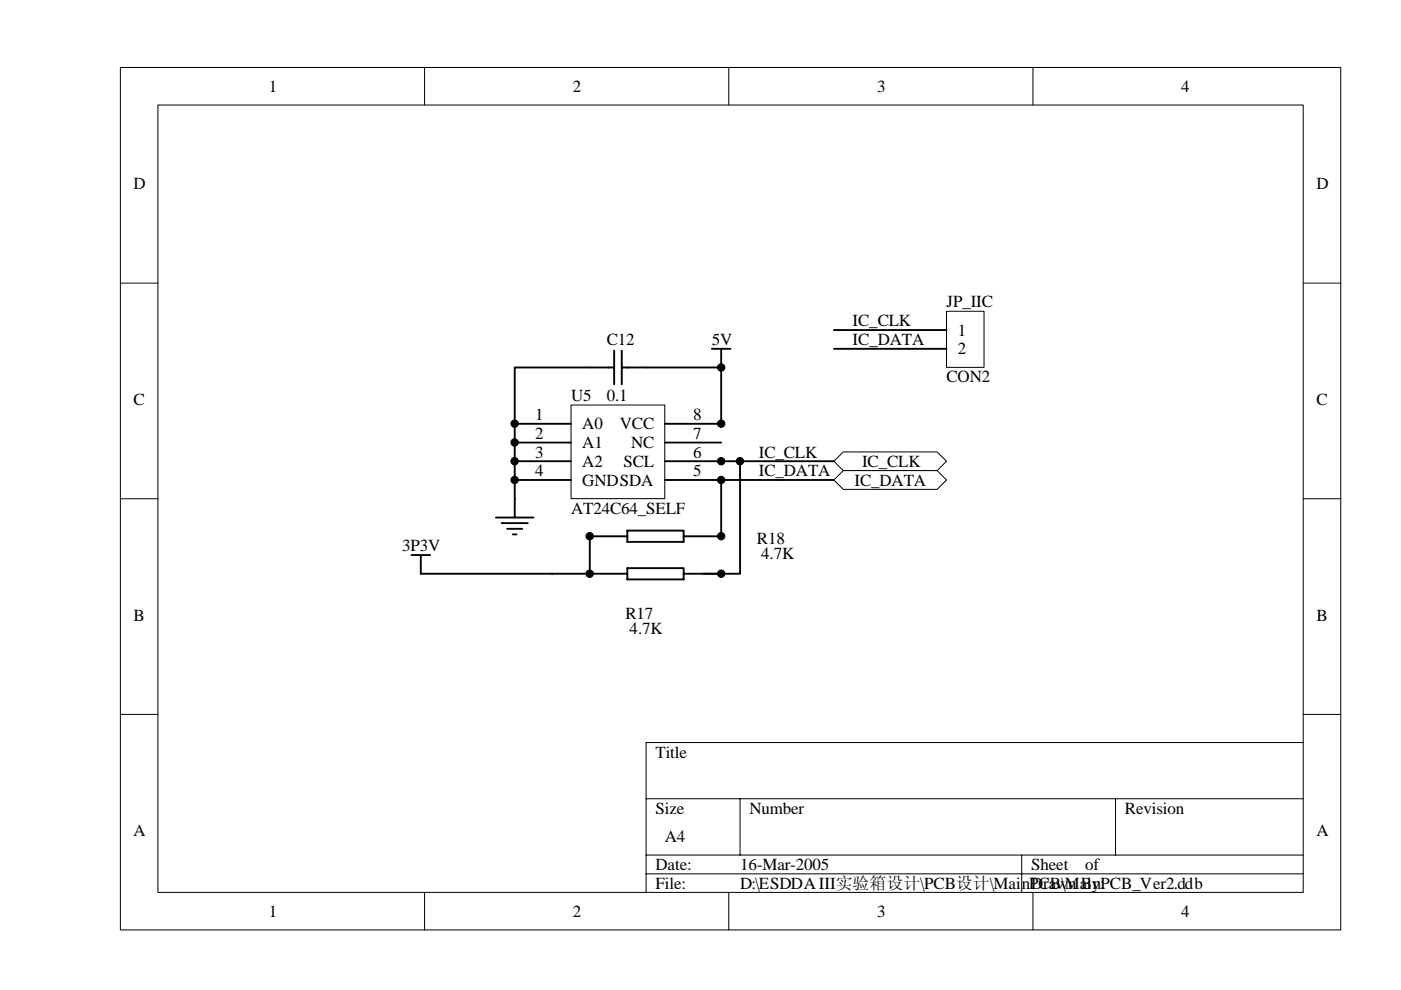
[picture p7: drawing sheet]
<svg xmlns="http://www.w3.org/2000/svg" width="297mm" height="210mm" viewBox="0 0 297 210" stroke-linecap="round" stroke-linejoin="round" font-family="sans-serif">
<g fill="none" stroke="#000" stroke-width=".21">
<path d="M25.5 14.3h258.8v182.9h-258.8zM90 14.3v8M154.5 14.3v8M219 14.3v8M33.5 22.3h242.8v166.9h-242.8zM25.5 60h8M276.3 60h8M25.5 105.7h8M276.3 105.7h8M25.5 151.5h8M276.3 151.5h8M276.3 157.4h-139.3v31.8"/>
<path d="M137 169.4h139.3M156.9 169.4v11.9M236.5 169.4v11.9M90 189.2v8M137 181.3h139.3M137 185.3h139.3M154.5 189.2v8M216.6 181.3v7.9M219 189.2v8"/>
</g>
<path d="M121.1 85.9h19.8v19.8h-19.8z" fill="#fff"/>
<path d="M121.1 85.9h19.8v19.8h-19.8z" fill="none" stroke="#000" stroke-width=".21"/>
<g fill="none" stroke="#000" stroke-width=".4">
<path d="M150.9 74h4M152.9 74v15.9h-11.9M109.1 93.8h12M109.1 97.8h12M121.1 89.9h-12v19.8M141 93.8h11.9M141 97.8h35.8M156.9 97.8v23.8h-8M87.2 117.7h4M89.2 117.7v3.9h43.8M105.1 109.7h8M106.3 110.9h5.6"/>
<path d="M107.5 112.1h3.2M108.7 113.3h.8M109.1 101.8h12M133 112.5h11.9v2.4h-11.9zM133 113.7h-8v7.9M141 101.8h35.8M152.9 101.8v11.9h-8M133 120.5h11.9v2.4h-11.9zM144.9 121.6h8"/>
</g>
<g fill="#000" stroke="#000" stroke-width=".21">
<circle cx="152.9" cy="97.8" r=".78"/>
<circle cx="152.9" cy="89.8" r=".78"/>
<circle cx="125" cy="113.7" r=".78"/>
<circle cx="152.9" cy="113.7" r=".78"/>
<circle cx="152.9" cy="101.8" r=".78"/>
<circle cx="125" cy="121.6" r=".78"/>
</g>
<g fill="#fff" stroke="#000" stroke-width=".21">
<path d="M176.8 97.8l2-2h19.9l2 2-2 2h-19.9z" fill-rule="evenodd"/>
<path d="M178.8 99.8h19.9l2 2-2 2h-19.9l-2-2z" fill-rule="evenodd"/>
</g>
<path d="M200.7 66h7.9v11.9h-7.9z" fill="#fff"/>
<path d="M200.7 66h7.9v11.9h-7.9z" fill="none" stroke="#000" stroke-width=".21"/>
<path d="M130.2 77.9h-21.1v12M130.2 74.3v7.2M131.8 77.9h21.1M131.8 74.3v7.2M176.8 70h23.9M176.8 74h23.9" fill="none" stroke="#000" stroke-width=".4"/>
<g fill="#000" stroke="#000" stroke-width=".21">
<circle cx="152.9" cy="77.9" r=".78"/>
<circle cx="109.1" cy="93.8" r=".78"/>
<circle cx="109.1" cy="97.8" r=".78"/>
<circle cx="109.1" cy="89.8" r=".78"/>
<circle cx="156.9" cy="97.8" r=".78"/>
<circle cx="109.1" cy="101.8" r=".78"/>
<circle cx="152.9" cy="121.6" r=".78"/>
</g>
<g font-size="3.6">
<text x="57" y="19.5">1</text>
<text x="121.5" y="19.5">2</text>
<text x="186" y="19.5">3</text>
<text x="250.4" y="19.5">4</text>
<text x="28.3" y="40.2">D</text>
<text x="279.1" y="40.2">D</text>
<text x="200.7" y="65.2">JP_IIC</text>
<text x="180.8" y="69.2">IC_CLK</text>
<text x="203.1" y="71.2">1</text>
<text x="128.6" y="73.2">C12</text>
<text x="150.9" y="73.2">5V</text>
<text x="180.8" y="73.2">IC_DATA</text>
<text x="203.1" y="75.1">2</text>
<text x="200.7" y="81.1">CON2</text>
<text x="28.3" y="85.9">C</text>
<text x="113.5" y="89">1</text>
<text x="121.1" y="85.1">U5</text>
<text x="128.6" y="85.1">0.1</text>
<text x="146.9" y="89">8</text>
<text x="279.1" y="85.9">C</text>
<text x="113.5" y="93">2</text>
<text x="123.5" y="91">A0</text>
<text x="123.5" y="95">A1</text>
<text x="131.4" y="91">VCC</text>
<text x="133.8" y="95">NC</text>
<text x="146.9" y="93">7</text>
<text x="113.5" y="97">3</text>
<text x="113.5" y="101">4</text>
<text x="123.5" y="99">A2</text>
<text x="132.2" y="99">SCL</text>
<text x="146.9" y="97">6</text>
<text x="146.9" y="101">5</text>
<text x="160.9" y="101">IC_DATA</text>
<text x="160.9" y="97">IC_CLK</text>
<text x="182.8" y="99">IC_CLK</text>
<text x="123.5" y="103">GNDSDA</text>
<text x="181.2" y="103">IC_DATA</text>
<text x="121.1" y="108.9">AT24C64_SELF</text>
<text x="85.2" y="116.9">3P3V</text>
<text x="160.5" y="115.3">R18</text>
<text x="161.4" y="118.5">4.7K</text>
<text x="28.3" y="131.6">B</text>
<text x="132.6" y="131.2">R17</text>
<text x="279.1" y="131.6">B</text>
<text x="133.5" y="134.4">4.7K</text>
<text x="139" y="160.6">Title</text>
<text x="139" y="172.5">Size</text>
<text x="158.9" y="172.5">Number</text>
<text x="238.5" y="172.5">Revision</text>
<text x="28.3" y="177.3">A</text>
<text x="141" y="178.5">A4</text>
<text x="279.1" y="177.3">A</text>
<text x="139" y="184.5">Date:</text>
<text x="156.9" y="184.5">16-Mar-2005</text>
<text x="218.6" y="184.5">Sheet</text>
<text x="230.1" y="184.5">of</text>
<text x="139" y="188.4">File:</text>
<text x="156.9" y="188.4">D:\ESDDA III实验箱设计\PCB设计\MainPCB\MainPCB_Ver2.ddb</text>
<text x="218.6" y="188.4">Drawn By:</text>
<text x="57" y="194.4">1</text>
<text x="121.5" y="194.4">2</text>
<text x="186" y="194.4">3</text>
<text x="250.4" y="194.4">4</text>
</g>
</svg>
